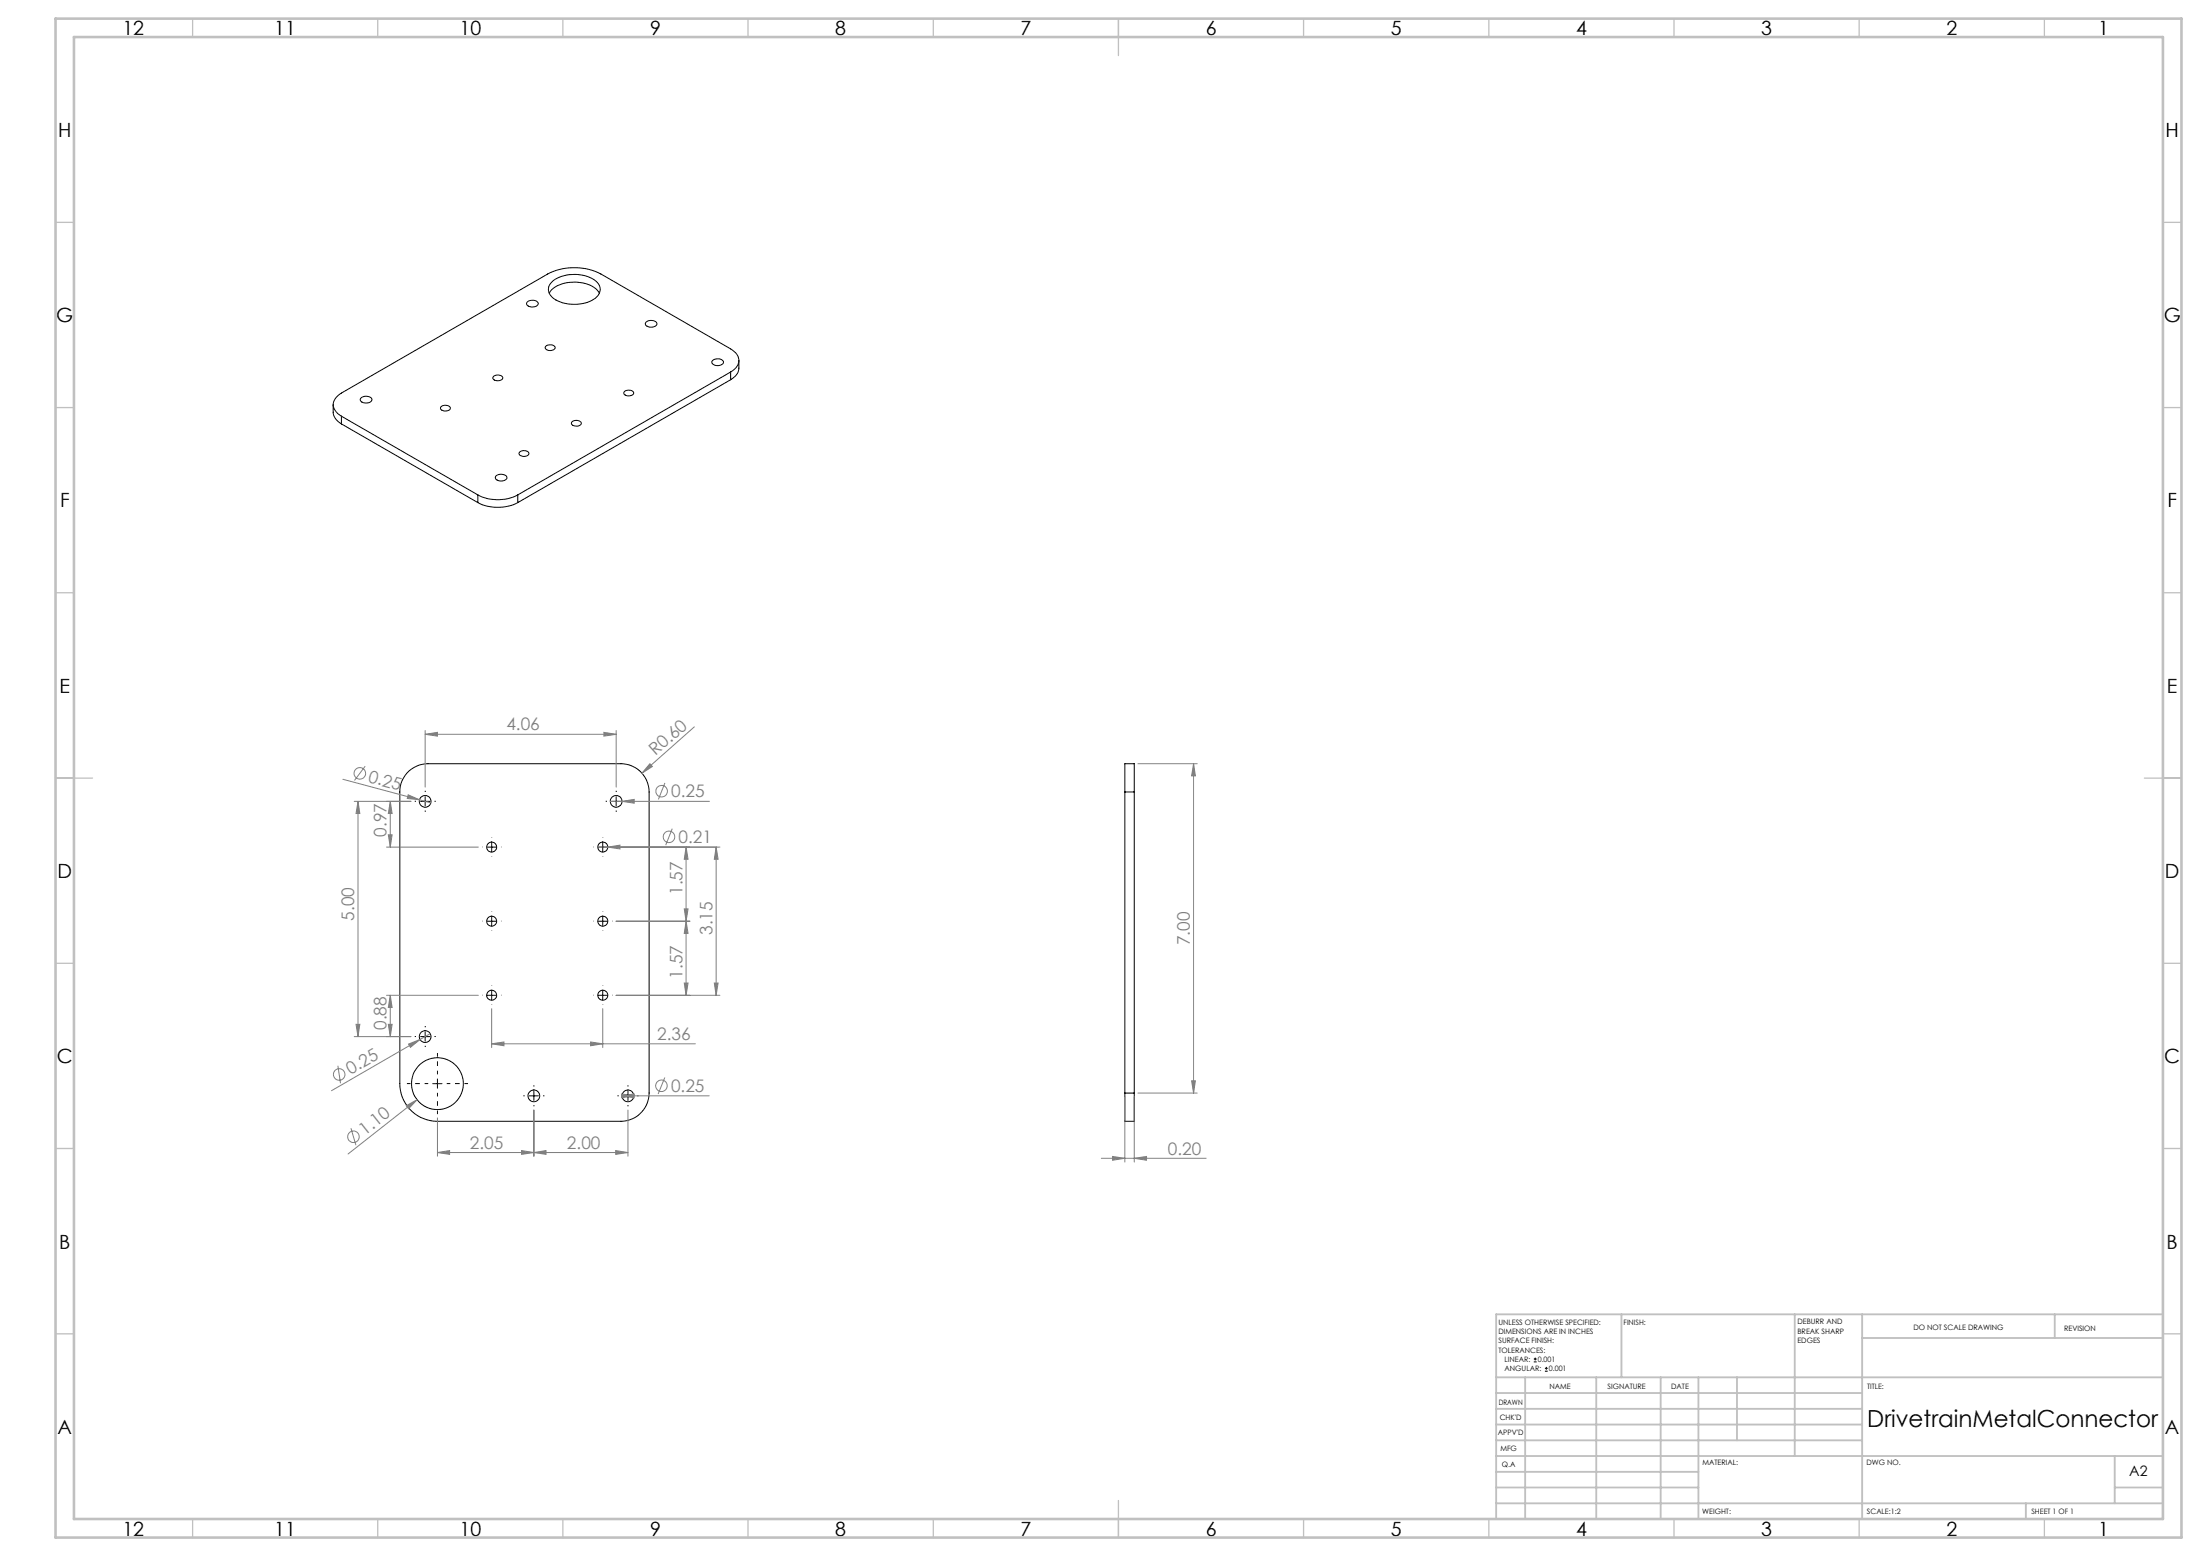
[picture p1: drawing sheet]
<svg xmlns="http://www.w3.org/2000/svg" width="594mm" height="420mm" viewBox="0 0 594 420" stroke-linecap="round" stroke-linejoin="round" font-family="sans-serif">
<g fill="none" stroke="#000" stroke-width=".27">
<path d="M148.3 79.1a6.9 6.9 0 0 1 6.2-2.9 8.2 8.2 0 0 1 7.1 2.6l.2 .3M149 76.1a9.9 9.9 0 0 1 12.3 .2 2.8 2.8 0 0 1-1 4.5 10.6 10.6 0 0 1-11.1-.5 2.66 2.66 0 0 1-.2-4.2zM142.3 81.6a1.93 1.93 0 0 1 3 .4 1.89 1.89 0 0 1-3.1 0zM147.4 93.5a1.63 1.63 0 0 1 2.5 .4 1.62 1.62 0 0 1-2.7 0zM174.3 87a2.06 2.06 0 0 1 3 .2 1.39 1.39 0 0 1-2 1.1l-.9-.4-.2-.4zM192.3 97.4a1.87 1.87 0 0 1 3 .4 1.84 1.84 0 0 1-3.1 0zM199.5 97.3v2.1a3.8 3.8 0 0 1-2.2 3.1M90 109.2v2.1a4 4 0 0 0 2.2 3.1M92.2 112.3l36.8 21.3M92.2 112.3v2.1M92.2 114.4l36.8 21.3M97.5 107.4a2.1 2.1 0 0 1 2.9 .3 1.39 1.39 0 0 1-2 1 .82 .82 0 0 1-1-.3 .82 .82 0 0 1 .1-1z"/>
<path d="M119.1 109.8a1.65 1.65 0 0 1 2.5 .4 1.6 1.6 0 0 1-2.7 0zM133.2 101.7a1.6 1.6 0 0 1 2.5 .4 1.6 1.6 0 0 1-2.6-.1zM154.4 113.9a1.6 1.6 0 0 1 2.6 .4 1.6 1.6 0 0 1-2.7 0zM168.6 105.7a1.6 1.6 0 0 1 2.5 .5 1.58 1.58 0 0 1-2.7-.1zM197.3 100.4a3.2 3.2 0 0 0 1-5.5l-1-.7-35.1-20.2a16 16 0 0 0-14.3 0l-55.7 32.1a3.3 3.3 0 0 0-1.7 4.7l.7 .8 1 .7M197.3 100.4l-57.5 33.2M197.3 100.4v2.1M197.3 102.5l-57.5 33.2M129 135.7a12.1 12.1 0 0 0 10.8 0M129 133.6a11.8 11.8 0 0 0 10.8 0M129 133.6v2.1M134 128.4a2.15 2.15 0 0 1 2.8 .3 1.39 1.39 0 0 1-2 1.1 .86 .86 0 0 1-.9-.4 .86 .86 0 0 1 .1-1z"/>
<path d="M139.8 133.6v2.1M140.3 122a1.81 1.81 0 0 1 2.5 .3 1.48 1.48 0 0 1-1.3 .9 1.48 1.48 0 0 1-1.4-.8zM110.5 208.1l1.3-.9 1.4-.7 2.4-.4h52a7.6 7.6 0 0 1 7.7 7.7v81.2a7.7 7.7 0 0 1-7.7 7.7h-49.5a10.2 10.2 0 0 1-10.2-10.2v-78.7a7.5 7.5 0 0 1 2.6-5.7zM113.6 216.3h2.5M114.8 215v2.5M165.1 216.3h2.5M166.4 215v2.5M303.7 213.8v-7.7h2.5v7.7M303.7 213.8h2.5M303.7 213.8v81.2M306.2 213.8v81.2M131.5 228.7h2.5"/>
<path d="M132.8 227.4v2.5M161.5 228.7h2.5M162.7 227.4v2.5M131.5 248.7h2.5M132.8 247.4v2.5M161.5 248.7h2.5M162.7 247.4v2.5M113.6 279.8h2.5M114.8 278.5v2.5M131.5 268.7h2.5M132.8 267.4v2.5M161.5 268.7h2.5"/>
<path d="M162.7 267.4v2.5M116.8 292.5h2.5M118.1 291.2v2.5M142.9 295.8h2.5M144.1 294.6v2.5M168.3 295.8h2.5M169.5 294.6v2.5M303.7 295v7.7h2.5v-7.7M303.7 295h2.5M414.1 367.6h.8M414.1 366.8h.8M414.5 366.4v.8"/>
<path d="M417.1 370.1h.8M417.1 369.3h.8M417.5 369v.7"/>
<circle cx="114.8" cy="216.3" r="1.58"/>
<circle cx="166.4" cy="216.3" r="1.58"/>
<circle cx="132.8" cy="228.6" r="1.36"/>
<circle cx="162.8" cy="228.6" r="1.35"/>
<circle cx="132.8" cy="248.6" r="1.36"/>
<circle cx="162.8" cy="248.6" r="1.35"/>
<circle cx="114.8" cy="279.8" r="1.58"/>
<circle cx="132.8" cy="268.6" r="1.36"/>
<circle cx="162.8" cy="268.6" r="1.35"/>
<circle cx="118.1" cy="292.5" r="7"/>
<circle cx="144.1" cy="295.8" r="1.59"/>
<circle cx="169.5" cy="295.8" r="1.59"/>
</g>
<g fill="none" stroke="#808080" stroke-width=".27">
<path d="M114.8 198.2l3.3-.5v1zM114.8 197.2v15.3M114.8 198.2h51.6M163.1 197.7l3.3 .5-3.3 .5zM166.4 197.2v15.3M187.5 196.2l-14.2 12.5M92.6 210.3l20.7 5.6M95.6 216.3h15.3M96.7 216.3l.5 3.3h-1.1zM96.7 216.3v63.5M98.6 206.8l-2.9 3.9M105.4 216.3l.5 3.3h-1.1z"/>
<path d="M105.4 216.3v12.4M110.2 214.5l3.1 1.4-3.3-.4zM113.3 215.9l3 .8M164.8 216.3h26.8M168 216.3l3.2-.5v1zM175.5 206.1l.6 .8-2.8 1.8zM179.5 211.3l-1.7 4.5M307.2 206.1h16.1M322.3 206.1l.5 3.3h-1.1zM322.3 206.1v88.9M104.4 228.7h24.8M104.8 225.3h1.1l-.5 3.4z"/>
<path d="M161.4 228.7h33M164.1 228.7l3.3-.6v1zM181.5 223.7l-1.8 4.4M185.2 228.7l.6 3.2h-1.1zM185.2 228.7v40M193.4 228.7l.5 3.2h-1zM193.4 228.7v40M166.3 248.7h20M184.7 245.3h1.1l-.6 3.4zM185.2 248.7l.6 3.2h-1.1zM95.6 279.8h15.3M96.1 276.5h1.1l-.5 3.3z"/>
<path d="M104.4 268.7h24.8M104.8 276.5h1.1l-.5 3.3zM105.4 268.7l.5 3.2h-1.1zM105.4 268.7v11.1M116.2 279l-2.8 1.6M132.8 272.3v10.5M162.7 272.3v10.5M166.3 268.7h28.1M184.7 265.3h1.1l-.6 3.4zM192.9 265.3h1l-.5 3.4zM91.2 287.7l.7 4.7M109.7 298.5l2.9-1.7-2.3 2.5z"/>
<path d="M110.3 281.8l3.1-1.2-2.6 2.1zM112.6 296.8l-18.6 14.7M113.4 280.6l-23.9 13.8M132.8 281.7l3.3-.4v1zM132.8 281.7h54.9M144.1 299.6v12.5M159.5 281.3l3.2 .4-3.2 .6zM167.8 295.3l3.3 .5-3.3 .5zM168 295.8l3.2-.5v1zM168 295.8h23.5M169.5 299.6v12.5M179.5 290.8l-1.8 4.5"/>
<path d="M303.7 296v17.7M306.2 296v17.7M307.2 295h16.1M321.7 291.7h1.1l-.5 3.3zM94.8 304.5l1.3 4.6M118.1 311.1l3.3-.5v1zM118.1 311.1h51.4M118.1 301.7v10.4M140.8 310.6l3.3 .5-3.3 .5zM144.1 311.1l3.3-.5v1zM166.2 310.6l3.3 .5-3.3 .5zM297.4 312.6h28.2"/>
<path d="M300.4 312.2l3.3 .4-3.3 .6zM306.2 312.6l3.4-.4v1z"/>
<circle cx="97.2" cy="208.7" r="1.55"/>
<circle cx="178.6" cy="213.6" r="1.56"/>
<circle cx="180.6" cy="225.9" r="1.55"/>
<circle cx="91.6" cy="290" r="1.55"/>
<circle cx="178.6" cy="293.1" r="1.55"/>
<circle cx="95.4" cy="306.8" r="1.55"/>
</g>
<path d="M115.6 292.5h-5.7M118.1 290v-5.8M118.1 295v5.7M120.6 292.5h5.8" fill="none" stroke="#000" stroke-width=".27" stroke-dasharray="15.2 1.3 1.3 1.3" stroke-dashoffset="14.3" stroke-linecap="butt"/>
<g fill="none" stroke="#000" stroke-width=".27" stroke-dasharray="15.2 1.3 1.3 1.3" stroke-linecap="butt">
<path d="M112.3 216.3h-.3M114.8 213.8v-.4M114.8 218.8v.3M117.3 216.3h.4M163.9 216.3h-.4M166.4 213.8v-.4M166.4 218.8v.3M168.9 216.3h.3M130.3 228.6h-.1M132.8 226.1v-.1M132.8 231.1v.1M135.3 228.6h.1"/>
<path d="M160.3 228.6h-.1M162.8 226.1v-.1M162.8 231.1v.1M165.3 228.6h.1M130.3 248.6h-.1M132.8 246.1v-.1M132.8 251.1v.1M135.3 248.6h.1M160.3 248.6h-.1M162.8 246.1v-.1M162.8 251.1v.1M165.3 248.6h.1"/>
<path d="M112.3 279.8h-.3M114.8 277.3v-.4M117.3 279.8h.4M130.3 268.6h-.1M132.8 266.1v-.1M132.8 271.1v.1M135.3 268.6h.1M160.3 268.6h-.1M162.8 266.1v-.1M162.8 271.1v.1M165.3 268.6h.1M114.8 282.3v.3"/>
<path d="M141.7 295.8h-.4M144.2 293.3v-.4M144.2 298.3v.3M146.7 295.8h.3M167.1 295.8h-.4M169.6 293.3v-.4M169.6 298.3v.3M172.1 295.8h.3"/>
</g>
<g fill="none" stroke="#c0c0c0" stroke-width=".35">
<path d="M52 5v5M102 5v5M152 5v5M202 5v5M252 5v5M302 5v10M352 5v5M402 5v5M452 5v5M502 5v5M552 5v5M15 60h5"/>
<path d="M584 60h5M15 110h5M584 110h5M15 160h5M584 160h5M15 210h10M579 210h10M15 260h5M584 260h5M15 310h5M584 310h5M15 360h5"/>
<path d="M584 360h5M52 410v5M102 410v5M152 410v5M202 410v5M252 410v5M302 405v10M352 410v5M402 410v5M452 410v5M502 410v5M552 410v5"/>
</g>
<g fill="none" stroke="#c0c0c0" stroke-width=".5">
<path d="M437.8 354.8v17M484.6 354.8v38.2M502.8 354.8v55.2M554.8 354.8v6.4M584 354.8h-180v55.2M404 371.8h180M404 376h98.8M411.8 371.8v38.2M431 371.8v38.2M448.4 371.8v38.2M458.6 371.8v38.2M469 371.8v17"/>
<path d="M502.8 361.2h81.2M404 388.8h98.8M404 384.5h98.8M404 380.3h98.8M404 397.3h54.6M404 393h180M571 393v12.8M404 405.8h180M404 401.5h54.6M547 405.8v4.2M571 401.5h13"/>
</g>
<path d="M15 5h574v410h-574zM20 10h564v400h-564z" fill="none" stroke="#c0c0c0" stroke-width=".7"/>
<g fill="#808080">
<path d="M110.2 214.5l3.1 1.4-3.3-.4z"/>
<path d="M110.3 281.8l3.1-1.2-2.6 2.1z"/>
<path d="M109.7 298.5l2.9-1.7-2.3 2.5z"/>
<path d="M175.5 206.1l.6 .8-2.8 1.8z"/>
<path d="M144.1 311.1l3.3-.5v1zM166.2 310.6l3.3 .5-3.3 .5zM132.8 281.7l3.3-.4v1zM159.5 281.3l3.2 .4-3.2 .6zM114.8 198.2l3.3-.5v1zM163.1 197.7l3.3 .5-3.3 .5zM118.1 311.1l3.3-.5v1zM140.8 310.6l3.3 .5-3.3 .5zM168 216.3l3.2 .5v-1zM164.1 228.7l3.3 .4v-1z"/>
<path d="M168 295.8l3.2 .5v-1zM167.8 295.3v1l3.3-.5z"/>
<path d="M321.7 291.7h1.1l-.5 3.3zM322.3 206.1l.5 3.3h-1.1z"/>
<path d="M104.8 276.5h1.1l-.5 3.3zM105.4 268.7l.5 3.2h-1.1z"/>
<path d="M193.4 228.7l.5 3.2h-1zM192.9 265.3h1l-.5 3.4zM185.2 228.7l.6 3.2h-1.1zM184.7 245.3h1.1l-.6 3.4zM185.2 248.7l.6 3.2h-1.1zM184.7 265.3h1.1l-.6 3.4zM96.7 216.3l.5 3.3h-1.1zM96.1 276.5h1.1l-.5 3.3zM105.4 216.3l.5 3.3h-1.1zM104.8 225.3h1.1l-.5 3.4z"/>
<path d="M300.4 312.2l3.3 .4-3.3 .6zM306.2 312.6l3.4-.4v1z"/>
</g>
<text font-size="6.3" x="504.2" y="385.2">DrivetrainMetalConnector</text>
<g font-size="5.3">
<text x="33.1" y="9.5">12</text>
<text x="74.1" y="9.5">11</text>
<text x="124.1" y="9.5">10</text>
<text x="175.5" y="9.5">9</text>
<text x="225.5" y="9.5">8</text>
<text x="275.5" y="9.5">7</text>
<text x="325.5" y="9.5">6</text>
<text x="375.5" y="9.5">5</text>
<text x="425.5" y="9.5">4</text>
<text x="475.5" y="9.5">3</text>
<text x="525.5" y="9.5">2</text>
<text x="566.5" y="9.5">1</text>
<text x="15.7" y="37">H</text>
<text x="584.7" y="37">H</text>
<text x="15.2" y="87">G</text>
<text x="584.2" y="87">G</text>
<text x="16.2" y="137">F</text>
<text x="585.2" y="137">F</text>
<text x="16.1" y="187">E</text>
<text x="585.1" y="187">E</text>
<text x="15.5" y="237">D</text>
<text x="584.5" y="237">D</text>
<text x="15.4" y="287">C</text>
<text x="584.4" y="287">C</text>
<text x="16" y="337">B</text>
<text x="585" y="337">B</text>
<text x="15.5" y="387">A</text>
<text x="584.5" y="387">A</text>
<text x="33.1" y="414.5">12</text>
<text x="74.1" y="414.5">11</text>
<text x="124.1" y="414.5">10</text>
<text x="175.5" y="414.5">9</text>
<text x="225.5" y="414.5">8</text>
<text x="275.5" y="414.5">7</text>
<text x="325.5" y="414.5">6</text>
<text x="375.5" y="414.5">5</text>
<text x="425.5" y="414.5">4</text>
<text x="475.5" y="414.5">3</text>
<text x="525.5" y="414.5">2</text>
<text x="566.5" y="414.5">1</text>
</g>
<g font-size="4.7" fill="#808080">
<text x="136.7" y="197.2">4.06</text>
<text x="177" y="204.2" transform="rotate(-42 177 204.2)">R0.60</text>
<text x="99.2" y="211" transform="rotate(15 99.2 211)">0.25</text>
<text x="181.2" y="215.3">0.25</text>
<text x="104.4" y="225.8" transform="rotate(-90 104.4 225.8)">0.97</text>
<text x="183.2" y="227.6">0.21</text>
<text x="184.3" y="241.6" transform="rotate(-90 184.3 241.6)">1.57</text>
<text x="95.7" y="248.5" transform="rotate(-90 95.7 248.5)">5.00</text>
<text x="192.4" y="252.4" transform="rotate(-90 192.4 252.4)">3.15</text>
<text x="321.3" y="255.2" transform="rotate(-90 321.3 255.2)">7.00</text>
<text x="184.3" y="264.1" transform="rotate(-90 184.3 264.1)">1.57</text>
<text x="104.4" y="278" transform="rotate(-90 104.4 278)">0.88</text>
<text x="177.4" y="280.7">2.36</text>
<text x="94.7" y="290.2" transform="rotate(-30 94.7 290.2)">0.25</text>
<text x="181.2" y="294.8">0.25</text>
<text x="98.5" y="306.6" transform="rotate(-38 98.5 306.6)">1.10</text>
<text x="126.9" y="310.1">2.05</text>
<text x="153.1" y="310.1">2.00</text>
<text x="315.3" y="311.6">0.20</text>
</g>
<text font-size="3.9" x="574.9" y="398.5">A2</text>
<g font-size="2">
<text x="404.6" y="357.6">UNLESS OTHERWISE SPECIFIED:</text>
<text x="438.4" y="357.6">FINISH:</text>
<text x="485.3" y="357.5">DEBURR AND</text>
<text x="485.3" y="360">BREAK SHARP</text>
<text x="516.6" y="359">DO NOT SCALE DRAWING</text>
<text x="557.3" y="359.2">REVISION</text>
<text x="404.6" y="360.1">DIMENSIONS ARE IN INCHES</text>
<text x="404.6" y="362.6">SURFACE FINISH:</text>
<text x="404.6" y="365.1">TOLERANCES:</text>
<text x="485.3" y="362.5">EDGES</text>
<text x="406.2" y="367.6">LINEAR:</text>
<text x="406.2" y="370.1">ANGULAR:</text>
<text x="415.2" y="367.6">0.001</text>
<text x="418.2" y="370.1">0.001</text>
<text x="418.3" y="375">NAME</text>
<text x="434" y="374.9">SIGNATURE</text>
<text x="451.2" y="374.9">DATE</text>
<text x="504.1" y="374.9">TITLE:</text>
<text x="404.6" y="379.1">DRAWN</text>
<text x="404.9" y="383.3">CHK'D</text>
<text x="404.4" y="387.4">APPV'D</text>
<text x="405.1" y="391.8">MFG</text>
<text x="405.5" y="396">Q.A</text>
<text x="459.6" y="395.5">MATERIAL:</text>
<text x="504" y="395.5">DWG NO.</text>
<text x="459.6" y="408.5">WEIGHT:</text>
<text x="504.1" y="408.6">SCALE:1:2</text>
<text x="548.5" y="408.6">SHEET 1 OF 1</text>
</g>
</svg>
